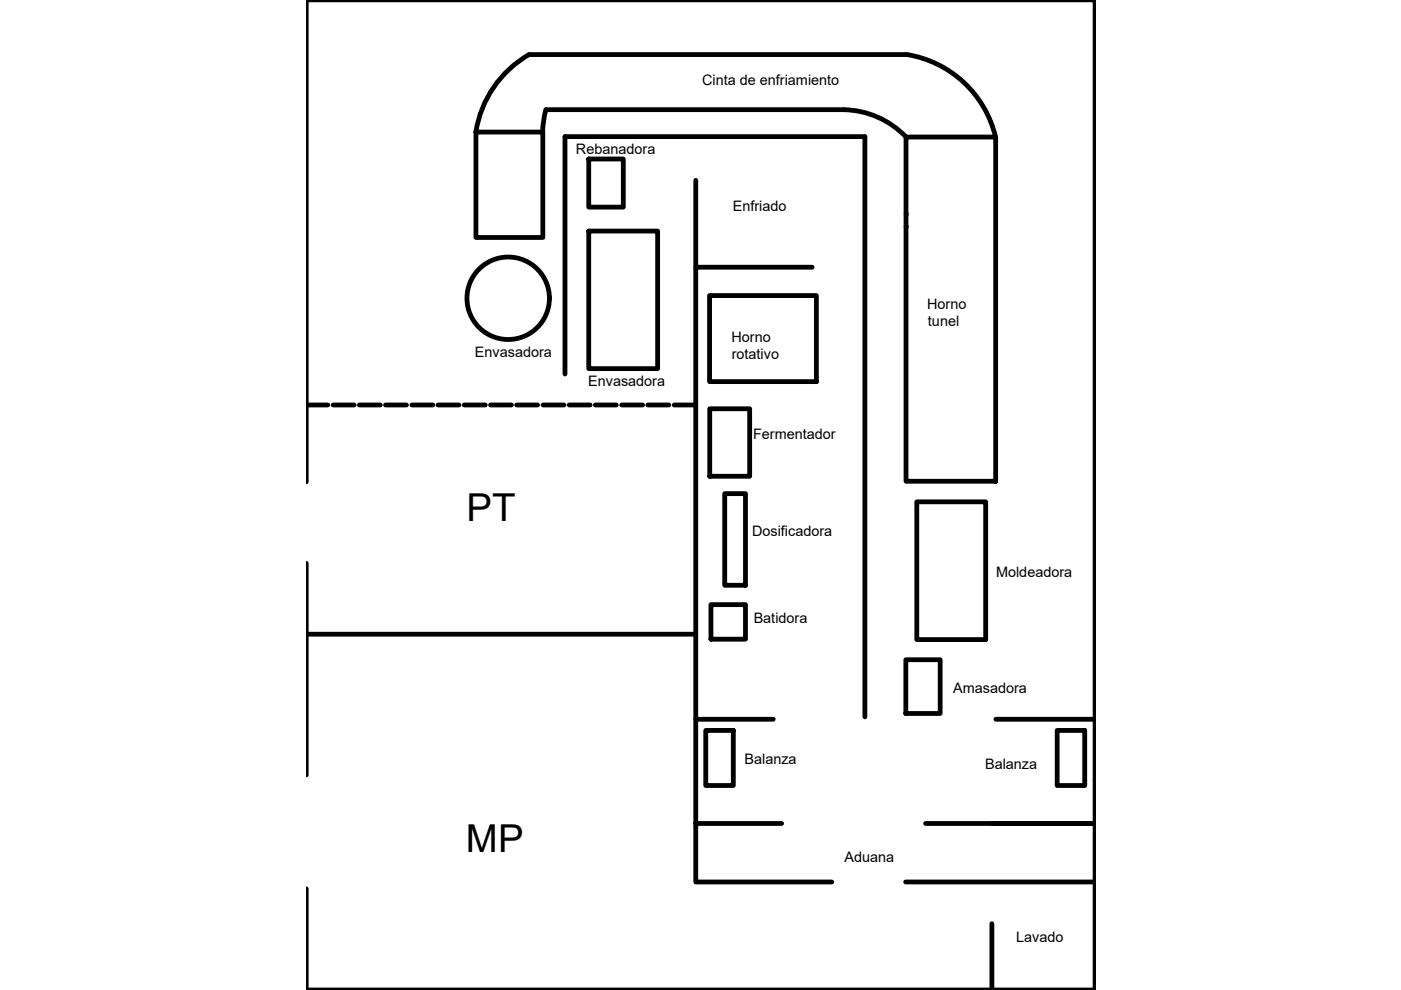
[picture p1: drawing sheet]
<svg xmlns="http://www.w3.org/2000/svg" width="297mm" height="210mm" viewBox="0 0 297 210" stroke-linecap="round" stroke-linejoin="round" font-family="sans-serif">
<!-- layer: Recuadro y rotulo -->
<g fill="none" stroke="#000" stroke-width="1">
<path d="M100.9 28a23 23 0 0 1 11.3-16.4h80a23.1 23.1 0 0 1 18.9 17.4M100.9 28h14.2v22.3h-14.2zM115.8 23.2l-.6 2.7-.1 2.1M115.8 23.3h63.1M124.8 33.7h7.4v10.2h-7.4zM178.9 23.3a18.7 18.7 0 0 1 13.2 5.7M192.1 29.1h19v72.9h-19zM124.8 49h14.6v29.2h-14.6zM192.1 48l.1 .1M192.1 45.4h.1M150.4 62.7h22.7v18.2h-22.7zM150.5 86.7h8.4v14.3h-8.4z"/>
<path d="M153.7 104.7h4.4v19.4h-4.4zM194.4 106.4h14.6v29.2h-14.6zM150.7 128.2h7.4v7.3h-7.4zM192.1 139.9h7.2v11.4h-7.2zM149.6 154.9h5.9v11.7h-5.9zM224.1 154.9h5.9v11.7h-5.9z"/>
<circle cx="107.7" cy="63.2" r="8.7"/>
</g>
<!-- layer: Hoja -->
<g fill="none" stroke="#000" stroke-width="1">
<path d="M147.5 38.2v18.5M172.2 56.7h-24.7v117.9M119.8 79.3v-50.3h63.6v123M64.9 85.9h4.6M70.6 85.9h4.5M76.2 85.9h4.4M81.7 85.9h4.5M87.3 85.9h4.5M92.9 85.9h4.4M98.4 85.9h4.5M104 85.9h4.4M109.5 85.9h4.5"/>
<path d="M115.1 85.9h4.5M120.7 85.9h4.4M126.2 85.9h4.5M131.8 85.9h4.5M137.4 85.9h4.4M142.9 85.9h4.6M64.9 102.2v-102.2h167.3v174.6h-36M64.9 119.4v44.9M64.9 134.5h82.6M147.5 152.5h16.4M211.1 152.5h21.1M147.5 174.6v12.4h28.8"/>
<path d="M147.5 174.6h18.2M210.3 174.6h21.9v35.3h-167.3v-21.5M192 187h40.2M210.3 195.8v14.1"/>
</g>
<g font-size="8.2">
<text x="98.9" y="110.5">PT</text>
<text x="98.8" y="180.7">MP</text>
</g>
<g font-size="3.1">
<text x="148.9" y="18">Cinta de enfriamiento</text>
<text x="122.1" y="32.7">Rebanadora</text>
<text x="155.3" y="44.8">Enfriado</text>
<text x="196.6" y="65.5">Horno</text>
<text x="196.8" y="69.1">tunel</text>
<text x="100.7" y="75.7">Envasadora</text>
<text x="155.1" y="72.6">Horno</text>
<text x="155.1" y="76.2">rotativo</text>
<text x="124.7" y="81.9">Envasadora</text>
<text x="159.7" y="93.1">Fermentador</text>
<text x="159.5" y="113.7">Dosificadora</text>
<text x="211.2" y="122.4">Moldeadora</text>
<text x="159.8" y="132.2">Batidora</text>
<text x="202.1" y="146.9">Amasadora</text>
<text x="157.8" y="162.1">Balanza</text>
<text x="208.9" y="163">Balanza</text>
<text x="179.1" y="182.7">Aduana</text>
<text x="215.5" y="199.7">Lavado</text>
</g>
</svg>
